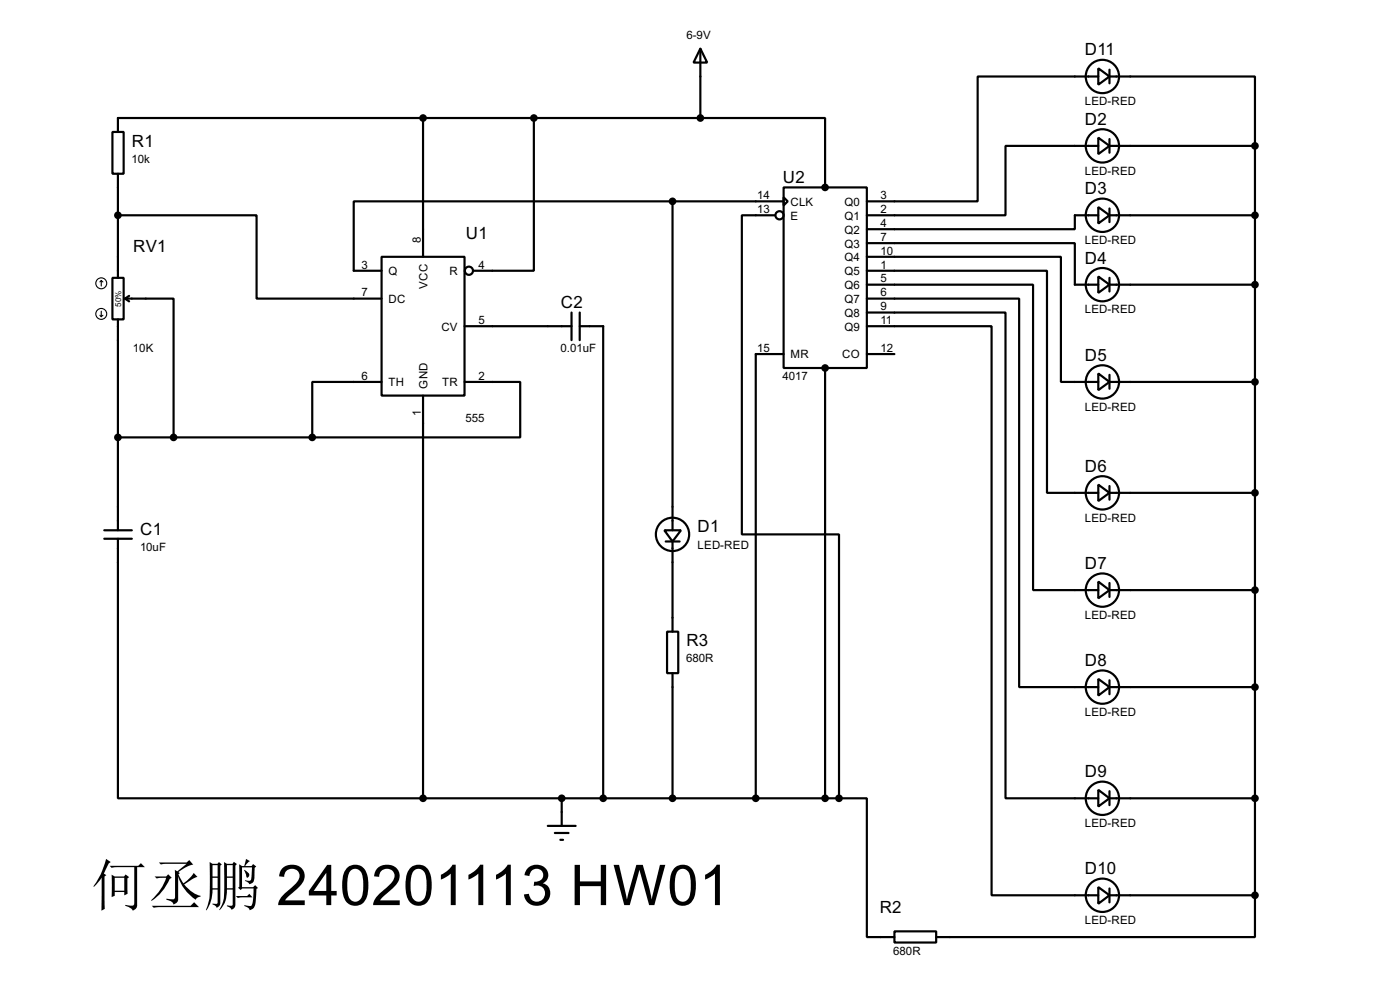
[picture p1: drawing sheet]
<svg xmlns="http://www.w3.org/2000/svg" width="256mm" height="180mm" viewBox="0 0 256 180" stroke-linecap="round" stroke-linejoin="round" font-family="sans-serif">
<g fill="none" stroke="#000" stroke-width=".4">
<path d="M128.3 8.9l1.3 2.6h-2.5zM128.3 8.9v12.7M201.2 12.5l2.1 1.5-2.1 1.5zM201.2 14h-22.1v22.9h-20.3M203.3 14h26.6v12.7M203.3 12.8v2.5M20.6 24.2h2.1v7.6h-2.1zM21.6 39.4h25.4v15.3h22.9M21.6 31.8v19.1M77.5 21.6v25.4M97.8 21.6v28h-11.1M123.2 36.9h-58.4v12.7h5.1"/>
<path d="M123.2 36.9v60.2M123.2 36.9h20.4M128.3 21.6h22.9v12.7M128.3 21.6h-106.7v2.6M142 39.4h-6.1v58.4h17.8v48.3M143.6 34.3h15.2v33.1h-15.2zM143.6 36.1l.7 .8-.7 .7zM201.2 37.9l2.1 1.5-2.1 1.5zM201.2 25.2l2.1 1.5-2.1 1.5zM201.2 39.4h-4.3v2.6h-38.1M201.2 26.7h-17v12.7h-25.4M203.3 26.7h26.6"/>
<path d="M203.3 39.4h26.6M203.3 25.5v2.5M203.3 38.2v2.5M229.9 26.7v137.2M20.6 50.9h2.1v7.6h-2.1zM21.6 58.5v38.6M22.9 54.7h8.9v25.4M22.9 54.7l.8 .5M23.7 54.2l-.8 .5M69.9 47h15.2v25.4h-15.2zM85.1 59.7h19.6M104.7 57.2v5.1"/>
<path d="M106.2 59.7h4.3v86.4M106.2 57.2v5.1M158.8 44.5h38.1v7.6h4.3M158.8 47h35.6v22.9h6.8M158.8 49.6h33v40.6h9.4M158.8 52.1h30.5v55.9h11.9M158.8 54.7h27.9v71.1h14.5M158.8 57.2h25.4v88.9h17M158.8 59.7h22.9v104.2h19.5M201.2 50.6l2.1 1.5-2.1 1.5zM203.3 52.1h26.6M203.3 50.9v2.5"/>
<path d="M69.9 69.9h-12.7v10.2M77.5 72.4v73.7M85.1 69.9h10.2v10.2h-38.1M143.6 64.8h-5.1v81.3M151.2 67.4v78.7M158.8 64.8h5.1M201.2 68.4l2.1 1.5-2.1 1.5zM203.3 69.9h26.6M203.3 68.6v2.6M19.1 98.6h5.1M19.1 97.1h5.1M21.6 98.6v47.5h55.9"/>
<path d="M21.6 80.1h35.6M121.7 97.1h3.1l-1.6 2zM122 99.1h2.5M123.2 99.1v16.5M201.2 88.7l2.1 1.5-2.1 1.5zM203.3 90.2h26.6M203.3 89v2.5M122.2 115.6h2.1v7.6h-2.1zM201.2 106.5l2.1 1.5-2.1 1.5zM203.3 108h26.6M203.3 106.7v2.6M123.2 123.2v22.9"/>
<path d="M201.2 124.3l2.1 1.5-2.1 1.5zM203.3 125.8h26.6M203.3 124.5v2.6M77.5 146.1h76.2M100.4 151.2h5.1M101.7 152.5h2.5M102.7 153.7h.5M102.9 146.1v5.1M153.7 146.1h5.1v25.4h5.1M201.2 144.6l2.1 1.5-2.1 1.5zM203.3 146.1h26.6M203.3 144.8v2.6"/>
<path d="M163.9 170.5h7.6v2h-7.6zM201.2 162.4l2.1 1.5-2.1 1.5zM203.3 163.9h26.6M203.3 162.6v2.6M229.9 163.9v7.6h-58.4"/>
<circle cx="201.9" cy="14" r="3.1"/>
<circle cx="142.8" cy="39.4" r=".75"/>
<circle cx="201.9" cy="39.4" r="3.1"/>
<circle cx="201.9" cy="26.7" r="3.1"/>
<circle cx="85.9" cy="49.6" r=".75"/>
<circle cx="201.9" cy="52.1" r="3.1"/>
<circle cx="201.9" cy="69.9" r="3.1"/>
<circle cx="123.2" cy="97.8" r="3.1"/>
<circle cx="201.9" cy="90.2" r="3.1"/>
<circle cx="201.9" cy="108" r="3.1"/>
<circle cx="201.9" cy="125.8" r="3.1"/>
<circle cx="201.9" cy="146.1" r="3.1"/>
<circle cx="201.9" cy="163.9" r="3.1"/>
</g>
<g fill="none" stroke="#000" stroke-width=".2">
<path d="M18.3 57.7l.3 .3M18.6 51.4l-.3 .2M18.6 51.4l.3 .2M18.6 51.4v1M18.6 57v1M18.9 57.7l-.3 .3"/>
<circle cx="18.5" cy="57.5" r="1"/>
<circle cx="18.5" cy="51.9" r="1"/>
</g>
<g fill="#000" stroke="#000" stroke-width=".4">
<circle cx="21.6" cy="39.4" r=".5"/>
<circle cx="77.5" cy="21.6" r=".5"/>
<circle cx="97.8" cy="21.6" r=".5"/>
<circle cx="123.2" cy="36.9" r=".5"/>
<circle cx="128.3" cy="21.6" r=".5"/>
<circle cx="151.1" cy="34.3" r=".5"/>
<circle cx="229.9" cy="26.7" r=".5"/>
<circle cx="229.9" cy="39.4" r=".5"/>
<circle cx="229.9" cy="52.1" r=".5"/>
<circle cx="151.1" cy="67.4" r=".5"/>
<circle cx="229.9" cy="69.9" r=".5"/>
<circle cx="21.6" cy="80.1" r=".5"/>
<circle cx="31.8" cy="80.1" r=".5"/>
<circle cx="57.2" cy="80.1" r=".5"/>
<circle cx="229.9" cy="90.2" r=".5"/>
<circle cx="229.9" cy="108" r=".5"/>
<circle cx="229.9" cy="125.8" r=".5"/>
<circle cx="77.5" cy="146.1" r=".5"/>
<circle cx="102.9" cy="146.1" r=".5"/>
<circle cx="110.5" cy="146.1" r=".5"/>
<circle cx="123.2" cy="146.1" r=".5"/>
<circle cx="138.4" cy="146.1" r=".5"/>
<circle cx="151.1" cy="146.1" r=".5"/>
<circle cx="153.7" cy="146.1" r=".5"/>
<circle cx="229.9" cy="146.1" r=".5"/>
<circle cx="229.9" cy="163.9" r=".5"/>
</g>
<text font-size="10.4" x="16.6" y="165.7">何丞鹏 240201113 HW01</text>
<g font-size="3.5">
<text x="198.8" y="10.2">D11</text>
<text x="198.8" y="22.9">D2</text>
<text x="24.2" y="26.8">R1</text>
<text x="143.4" y="33.5">U2</text>
<text x="198.8" y="35.6">D3</text>
<text x="24.4" y="46.2">RV1</text>
<text x="85.4" y="43.7">U1</text>
<text x="198.8" y="48.3">D4</text>
<text x="102.8" y="56.4">C2</text>
<text x="198.8" y="66.1">D5</text>
<text x="198.8" y="86.4">D6</text>
<text x="25.7" y="98">C1</text>
<text x="127.8" y="97.5">D1</text>
<text x="198.8" y="104.2">D7</text>
<text x="125.8" y="118.3">R3</text>
<text x="198.8" y="121.9">D8</text>
<text x="198.8" y="142.3">D9</text>
<text x="198.8" y="160">D10</text>
<text x="161.2" y="167.1">R2</text>
</g>
<g font-size="2.4">
<text x="125.8" y="7.2">6-9V</text>
<text x="198.7" y="19.2">LED-RED</text>
<text x="24.1" y="29.8">10k</text>
<text x="198.7" y="31.9">LED-RED</text>
<text x="138.7" y="36.5">14</text>
<text x="138.7" y="39">13</text>
<text x="144.8" y="37.7">CLK</text>
<text x="144.8" y="40.2">E</text>
<text x="154.7" y="37.7">Q0</text>
<text x="154.7" y="40.2">Q1</text>
<text x="161.3" y="36.5">3</text>
<text x="161.3" y="39">2</text>
<text x="161.3" y="41.6">4</text>
<text x="77.1" y="44.5" transform="rotate(-90 77.1 44.5)">8</text>
<text x="154.7" y="42.7">Q2</text>
<text x="154.7" y="45.3">Q3</text>
<text x="154.7" y="47.8">Q4</text>
<text x="161.3" y="44.1">7</text>
<text x="161.3" y="46.6">10</text>
<text x="198.7" y="44.6">LED-RED</text>
<text x="66.2" y="49.2">3</text>
<text x="71.2" y="50.4">Q</text>
<text x="78.3" y="52.8" transform="rotate(-90 78.3 52.8)">VCC</text>
<text x="82.3" y="50.4">R</text>
<text x="87.7" y="49.2">4</text>
<text x="154.7" y="50.4">Q5</text>
<text x="154.7" y="52.9">Q6</text>
<text x="161.3" y="49.2">1</text>
<text x="161.3" y="51.7">5</text>
<text x="66.2" y="54.3">7</text>
<text x="71.2" y="55.4">DC</text>
<text x="87.7" y="59.3">5</text>
<text x="154.7" y="55.4">Q7</text>
<text x="154.7" y="58">Q8</text>
<text x="161.3" y="54.3">6</text>
<text x="161.3" y="56.8">9</text>
<text x="161.3" y="59.3">11</text>
<text x="198.7" y="57.4">LED-RED</text>
<text x="24.4" y="64.5">10K</text>
<text x="80.9" y="60.5">CV</text>
<text x="102.7" y="64.5">0.01uF</text>
<text x="138.7" y="64.4">15</text>
<text x="144.8" y="65.6">MR</text>
<text x="154.3" y="65.6">CO</text>
<text x="154.7" y="60.5">Q9</text>
<text x="161.3" y="64.4">12</text>
<text x="66.2" y="69.5">6</text>
<text x="71.2" y="70.7">TH</text>
<text x="78.3" y="71.1" transform="rotate(-90 78.3 71.1)">GND</text>
<text x="81" y="70.7">TR</text>
<text x="87.7" y="69.5">2</text>
<text x="143.4" y="69.5">4017</text>
<text x="77.1" y="76.1" transform="rotate(-90 77.1 76.1)">1</text>
<text x="85.3" y="77.2">555</text>
<text x="198.7" y="75.1">LED-RED</text>
<text x="198.7" y="95.5">LED-RED</text>
<text x="25.7" y="100.9">10uF</text>
<text x="127.8" y="100.4">LED-RED</text>
<text x="198.7" y="113.3">LED-RED</text>
<text x="125.7" y="121.2">680R</text>
<text x="198.7" y="131">LED-RED</text>
<text x="198.7" y="151.4">LED-RED</text>
<text x="198.7" y="169.1">LED-RED</text>
<text x="163.7" y="174.7">680R</text>
</g>
<text font-size="1.7" x="22.2" y="56.1" transform="rotate(-90 22.2 56.1)">50%</text>
</svg>
